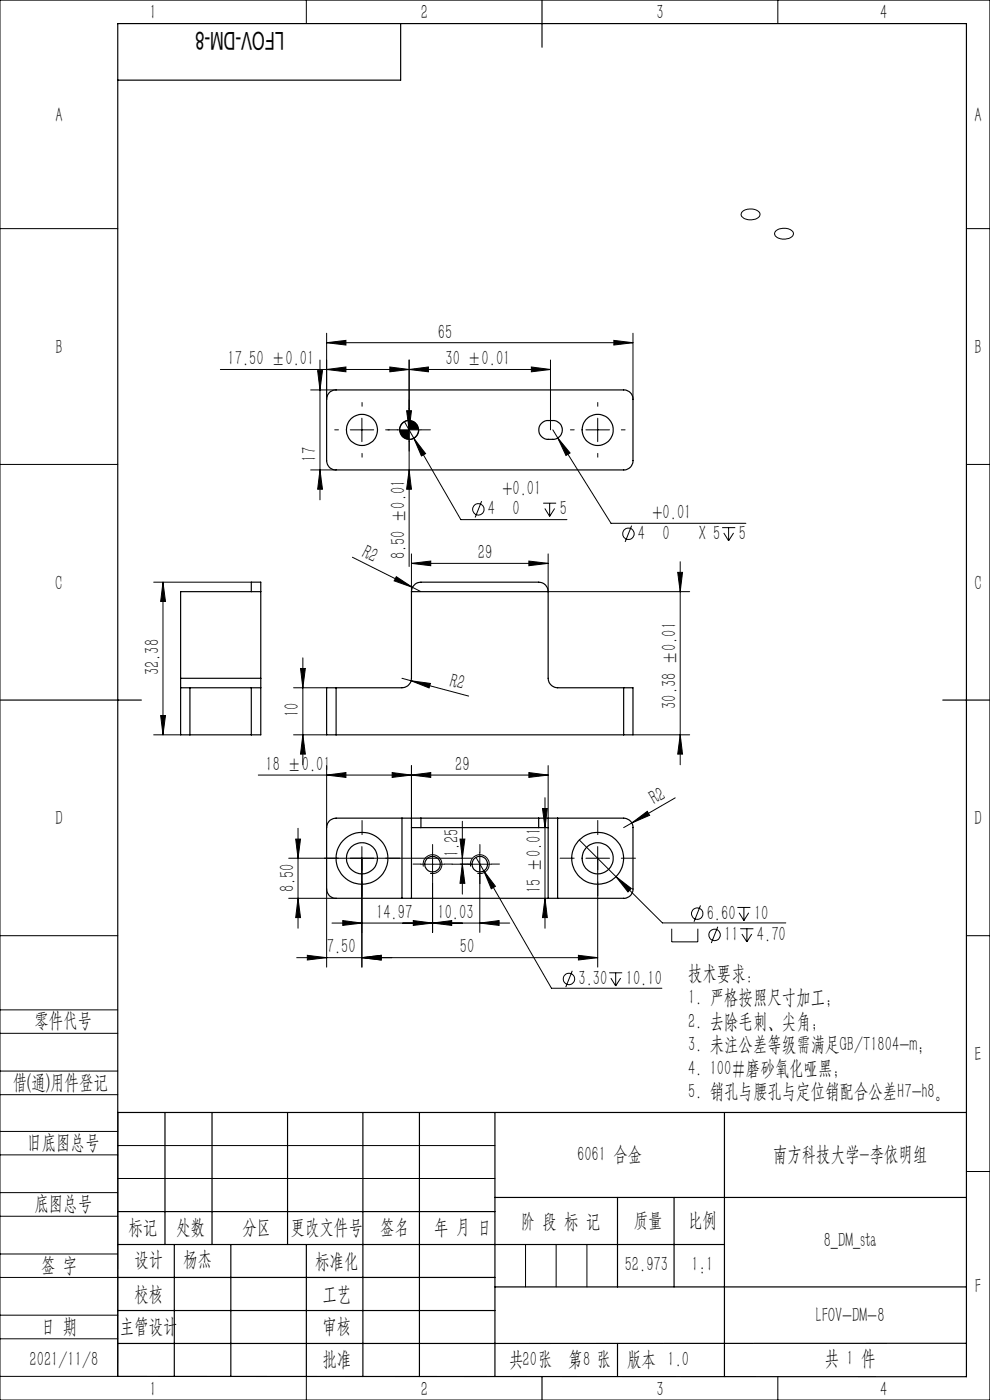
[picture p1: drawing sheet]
<svg xmlns="http://www.w3.org/2000/svg" width="210mm" height="297mm" viewBox="0 0 210 297" stroke-linecap="round" stroke-linejoin="round" font-family="sans-serif">
<g fill="none" stroke="#000" stroke-width=".21">
<path d="M0 0h210v297h-210zM65 0v5M165 0v5M0 48.5h25M157.6 44.8a2.64 2.64 0 0 1 3.6 .5 1.43 1.43 0 0 1-1.7 1.3 1.9 1.9 0 0 1-2.3-1.1zM164.7 48.9a2.64 2.64 0 0 1 3.6 .5 1.43 1.43 0 0 1-1.8 1.3 1.9 1.9 0 0 1-2.2-1.1zM205 48.5h5M67.4 78.6h1l-.5 4.1zM67.9 76.4v29.6M69.3 72.7l4.1-.5v1zM69.3 70.7v14M69.3 72.7h65"/>
<path d="M69.3 78.4l4.1-.5v1zM82.7 77.9l4.1 .5-4.1 .5zM86.8 78.4l4.1-.5v1zM86.8 76.4v43.8M112.7 77.9l4.1 .5-4.1 .5zM116.8 78.4h-70.1M116.8 76.4v14.8M130.2 72.2l4.1 .5-4.1 .5zM134.3 70.7v14M0 98.5h25M65.9 82.7h5.4M65.9 99.7h5.4"/>
<path d="M67.9 99.7l.5 4.1h-1zM74.3 91.2h5M76.8 88.7v5M84.3 91.2h5M85.8 89.5l2 3.5M86.3 87.1h1l-.5 4.1zM86.8 99.7l.5 4.1h-1zM86.8 89.2a1.98 1.98 0 0 0-2.1 2M87.8 93l2.5 3.2-.9 .5zM87.8 93l10 17.2h22.5M88.8 91.2a2.04 2.04 0 0 1-2 2M117.3 91.2l1 1.7"/>
<path d="M118.3 92.9l2.6 3.2-.8 .5zM118.3 92.9l11.3 18.1h28.6M124.3 91.2h5M126.8 88.7v5M205 98.5h5M74.8 118.2l12.7 6.4M87.3 119.5l4.1-.5v1zM87.3 117.5v8M87.3 119.5h29M102.2 106.3l-1.4 3.5M112.2 119l4.1 .5-4.1 .5zM115.2 106.7h2.8"/>
<path d="M115.6 107.9l1 1.6M116.3 117.5v8h30M116.6 106.7v2.8M117.7 107.9l-1.1 1.6M134 111.5l-1.4 3.5M144.3 119.2v43M153.2 111.9h2.8M153.5 113.1l1.1 1.6M154.6 111.9v2.8M155.6 113.1l-1 1.6M32.6 123.5h20.7M34.6 123.5l.5 4.1h-1z"/>
<path d="M34.6 123.5v32.4M64.2 139.6v22.6M84.1 122.3l3.4 2.3-3.9-1.4zM87.5 124.6l1.8 .9M143.8 121.4h1l-.5 4.1zM32.6 155.9h5.7M34.1 151.8h1l-.5 4.1zM62.3 155.9h7M62.3 145.9h7M63.7 141.8h1.1l-.6 4.1zM64.2 155.9l.6 4.1h-1.1zM85.3 143.9l1.9 .5"/>
<path d="M87.2 144.4l4.1 .6-.3 .9zM87.2 144.4l12.2 3.3M134.3 155.9h12M144.3 155.9l.5 4.1h-1zM62.7 178h1l-.5 4.1zM63.2 175.7v21.2M69.3 164.4l4.1-.5v1zM69.3 162.4v13.2M76.8 179.6v25.6M83.2 163.9l4.1 .5-4.1 .5zM87.3 164.4l4.1-.5v1zM87.3 162.4v11.2"/>
<path d="M97.6 178h1l-.5 4.1zM98.1 174.2v15.5M112.2 163.9l4.1 .5-4.1 .5zM115.1 171.5h1l-.5 4.1zM115.6 169.2v27.7M116.3 162.4v11.2M116.3 164.4h-61.5M122.9 178.2l17.6 17.6h26.2M126.8 179.6v25.6M134 174.6l3.3-2.5 .5 .9zM134 174.6l-1.7 1M143.2 169.3l-9.2 5.3"/>
<path d="M0 198.5h25M61.2 182.1h38.9M61.2 190.6h10.1M63.2 190.6l.5 4.1h-1zM69.3 188.6v16.6M70.4 195.8h37.7M72.7 195.3l4.1 .5-4.1 .5zM87.7 195.3l4.1 .5-4.1 .5zM89.3 183.3h5M89.8 183.8a2 2 0 0 1 1.8-2.5 2 2 0 0 1 2.2 2.2 2 2 0 0 1-2.6 1.8M91.8 195.8l4-.5v1zM91.8 187.5v10.3"/>
<path d="M91.8 180.8v5M95.9 183.3h8.4M98.1 183.3l.5 4.1h-1zM99.8 183.8a2 2 0 0 1 1.8-2.5 2 2 0 0 1 2.2 2.2 2 2 0 0 1-2.6 1.8M101 181.9l1.6 2.8M101.8 195.8l4.1-.5v1zM101.8 180.8v17M102.6 184.7l2.5 3.3-.9 .6zM102.6 184.7l14.4 25h23.4M115.6 190.6l.5 4.1h-1zM124.3 182.1h5M130.7 186l3.2 2.5-.7 .7z"/>
<path d="M142.5 197v2.8h5.5v-2.8M148.6 192.1l-1.4 3.4M152.3 196.6l-1.4 3.5M156.4 192.5h2.8M156.8 193.6l1 1.7M157 197h2.8M157.4 198.2l1 1.6M157.8 192.5v2.8M158.4 197v2.8M158.8 193.6l-1 1.7M159.5 198.2l-1.1 1.6M205 198.5h5"/>
<path d="M0 214.2h25M0 219.2h25M62.9 203.2h63.9M65.2 202.7l4.1 .5-4.1 .5zM76.8 203.2l4.1-.5v1zM121.4 205.9l-1.4 3.5M122.7 202.7l4.1 .5-4.1 .5zM129.2 206.4h2.8M129.6 207.5l1 1.7M130.6 206.4v2.8M131.7 207.5l-1.1 1.7M0 232.2h25"/>
<path d="M0 227.2h25M25 236v56h-25M0 245h25M0 240h25M0 258h25M0 253h25M25 243h80M25 250h80M205 248.5h5M0 271h25M0 266h25M0 279h25"/>
<path d="M111.5 264v9M118 264v9M124.5 264v9M0 284h25M65 292.1v4.9M153.7 292h.1M165 292v5"/>
<circle cx="101.5" cy="108.1" r="1.22"/>
<circle cx="133.3" cy="113.2" r="1.22"/>
<circle cx="147.9" cy="193.8" r="1.21"/>
<circle cx="151.6" cy="198.3" r="1.21"/>
<circle cx="120.7" cy="207.7" r="1.22"/>
</g>
<g fill="none" stroke="#000" stroke-width=".21" stroke-dasharray="30.5 1.3 1.3 1.3">
<path d="M71.8 91.2h-.8M76.8 86.2v-.8M76.8 96.2v.8M81.8 91.2h.8M84.3 91.2h-2M86.8 88.7v-2M86.8 93.7v2M89.3 91.2h2M121.8 91.2h-.8M126.8 86.2v-.8M126.8 96.2v.8M131.8 91.2h.8"/>
<path d="M76.8 177.1v-3M126.8 177.1v-3M71.8 182.1h-3M76.8 187.1v3M81.8 182.1h3M89.3 183.3h-1.7M91.8 180.8v-1.6M91.8 185.8v1.7M94.3 183.3h1.6M99.3 183.3h-1.7M101.8 180.8v-1.6M101.8 185.8v1.7"/>
<path d="M104.3 183.3h1.6M121.8 182.1h-3M126.8 187.1v3M131.8 182.1h3"/>
</g>
<g fill="none" stroke="#000" stroke-width=".25">
<path d="M85 5v12h-60M115 0v10M69.9 83.3l1.1-.6h61.3a1.93 1.93 0 0 1 2 2v13a1.93 1.93 0 0 1-2 2h-61a1.93 1.93 0 0 1-2-2v-13l.2-.9zM114.7 90l1-.7 1.6-.1a1.99 1.99 0 0 1 2 2 1.99 1.99 0 0 1-2 2h-1a1.99 1.99 0 0 1-1.8-1.1 1.99 1.99 0 0 1 .2-2.1zM53.3 125.5v-2h2v2M55.3 125.5h-17v18.4M55.3 125.5v18.4M87.3 125.5v18.4a2.05 2.05 0 0 1-2 2h-14M87.3 125.5a2.05 2.05 0 0 1 2-2h25a1.99 1.99 0 0 1 2 2M87.3 125.5h29M116.3 125.5v18.4a2.05 2.05 0 0 0 2 2h14M0 148.5h30"/>
<path d="M38.3 145.9h2M38.3 145.9v10h2M38.3 143.9v2M38.3 143.9h17M40.3 145.9h13M40.3 155.9h13M40.3 145.9v10M53.3 145.9h2M53.3 145.9v10M55.3 145.9v10h-2M55.3 143.9v2M71.3 145.9h-2v10h2"/>
<path d="M71.3 155.9h61M71.3 145.9v10M132.3 145.9h2v10h-2M132.3 145.9v10M200 148.5h10M85.3 173.6h2M85.3 173.6h-14a1.99 1.99 0 0 0-2 2v13a1.93 1.93 0 0 0 2 2h14M85.3 173.6v17M87.3 175.6h2M87.3 173.6h2M87.3 173.6v17M89.3 173.6v2"/>
<path d="M89.3 175.6h25M89.3 173.6h25M114.3 175.6h2M114.3 173.6h2M114.3 173.6v2M116.3 173.6h2M116.3 173.6v17M118.3 173.6h14a1.99 1.99 0 0 1 2 2v13a1.93 1.93 0 0 1-2 2h-14M118.3 173.6v17M85.3 190.6h2M87.3 190.6h29M116.3 190.6h2"/>
<path d="M25 236h180M35 236v28M45 236v28M61 236v28M77 236v56M89 236v56M105 236v56M153.7 236v56M25 257h80M105 254h100M131 254v19M143 254v19"/>
<path d="M25 264h128.7M25 271h80M25 278h80M37 264v28M49 264v28M65 264.1v28M105 273h100M25 292l180 .1v-287.1h-180v287M115 292v5M131 285v7M205 285h-180"/>
<circle cx="76.8" cy="91.2" r="3.3"/>
<circle cx="86.8" cy="91.2" r="2.01"/>
<circle cx="126.8" cy="91.2" r="3.3"/>
<circle cx="76.8" cy="182.1" r="3.3"/>
<circle cx="76.8" cy="182.1" r="5.5"/>
<circle cx="91.7" cy="183.3" r="1.65"/>
<circle cx="101.8" cy="183.3" r="1.66"/>
<circle cx="126.8" cy="182.1" r="3.3"/>
<circle cx="126.8" cy="182.1" r="5.5"/>
</g>
<g fill="#000">
<path d="M84.1 122.3l3.4 2.3-3.9-1.4zM87.2 144.4l4.1 .6-.3 .9zM134 174.6l3.3-2.5 .5 .9z"/>
<path d="M69.3 72.7l4.1-.5v1zM130.2 72.2l4.1 .5-4.1 .5zM86.8 78.4l4.1-.5v1zM112.7 77.9l4.1 .5-4.1 .5zM65.2 202.7l4.1 .5-4.1 .5zM76.8 203.2l4.1-.5v1z"/>
<path d="M82.7 77.9l4.1 .5-4.1 .5zM69.3 78.4l4.1-.5v1zM101.8 195.8l4.1-.5v1zM87.7 195.3l4.1 .5-4.1 .5zM91.8 195.8l4-.5v1zM72.7 195.3l4.1 .5-4.1 .5z"/>
<path d="M67.4 78.6h1l-.5 4.1zM67.9 99.7l.5 4.1h-1zM86.3 87.1h1l-.5 4.1zM86.8 99.7l.5 4.1h-1zM62.7 178h1l-.5 4.1zM63.2 190.6l.5 4.1h-1zM115.1 171.5h1l-.5 4.1zM115.6 190.6l.5 4.1h-1zM34.6 123.5l.5 4.1h-1zM34.1 151.8h1l-.5 4.1z"/>
<path d="M84.7 91.2a2.04 2.04 0 0 0 2.1 2v-2zM86.8 89.2v2h2a2.04 2.04 0 0 0-2-2z"/>
<path d="M87.8 93l1.6 3.7 .9-.5zM118.3 92.9l1.8 3.7 .8-.5zM87.3 164.4l4.1-.5v1zM112.2 163.9l4.1 .5-4.1 .5zM130.7 186l2.5 3.2 .7-.7zM102.6 184.7l1.6 3.9 .9-.6z"/>
<path d="M87.3 119.5l4.1-.5v1zM112.2 119l4.1 .5-4.1 .5z"/>
<path d="M143.8 121.4h1l-.5 4.1zM144.3 155.9l.5 4.1h-1zM63.7 141.8h1.1l-.6 4.1zM64.2 155.9l.6 4.1h-1.1z"/>
<path d="M83.2 163.9l4.1 .5-4.1 .5zM69.3 164.4l4.1-.5v1z"/>
<path d="M98.1 183.3l.5 4.1h-1zM97.6 178h1l-.5 4.1z"/>
<path d="M76.8 203.2l4.1-.5v1zM122.7 202.7l4.1 .5-4.1 .5z"/>
</g>
<text font-size="5.2" x="60.2" y="6.9" transform="rotate(-180 60.2 6.9)">LFOV-DM-8</text>
<g font-size="4.4">
<text x="31.7" y="4.1">1</text>
<text x="89.2" y="4.1">2</text>
<text x="139.2" y="4.1">3</text>
<text x="186.7" y="4.1">4</text>
<text x="11.7" y="25.9">A</text>
<text x="206.7" y="25.9">A</text>
<text x="92.9" y="71.8">65</text>
<text x="11.7" y="75.1">B</text>
<text x="48.3" y="77.5">17.50 ±0.01</text>
<text x="94.5" y="77.5">30 ±0.01</text>
<text x="206.7" y="75.1">B</text>
<text x="67" y="97.9" transform="rotate(-90 67 97.9)">17</text>
<text x="106.6" y="105">+0.01</text>
<text x="103.5" y="109.3">4</text>
<text x="108.7" y="109.3">0</text>
<text x="118.7" y="109.3">5</text>
<text x="138.4" y="110.2">+0.01</text>
<text x="76.5" y="118.1" transform="rotate(27 76.5 118.1)">R2</text>
<text x="85.9" y="118.7" transform="rotate(-90 85.9 118.7)">8.50 ±0.01</text>
<text x="101.4" y="118.6">29</text>
<text x="135.3" y="114.5">4</text>
<text x="140.5" y="114.5">0</text>
<text x="148.2" y="114.5">X 5</text>
<text x="156.7" y="114.5">5</text>
<text x="11.7" y="125.1">C</text>
<text x="206.7" y="125.1">C</text>
<text x="33.7" y="143.3" transform="rotate(-90 33.7 143.3)">32.38</text>
<text x="95.2" y="145.7" transform="rotate(15 95.2 145.7)">R2</text>
<text x="63.4" y="152.2" transform="rotate(-90 63.4 152.2)">10</text>
<text x="143.4" y="150.4" transform="rotate(-90 143.4 150.4)">30.38 ±0.01</text>
<text x="56.3" y="163.5">18 ±0.01</text>
<text x="96.6" y="163.5">29</text>
<text x="138.8" y="170.8" transform="rotate(-30 138.8 170.8)">R2</text>
<text x="11.7" y="175.1">D</text>
<text x="206.7" y="175.1">D</text>
<text x="97.2" y="181.9" transform="rotate(-90 97.2 181.9)">1.25</text>
<text x="62.4" y="189.3" transform="rotate(-90 62.4 189.3)">8.50</text>
<text x="114.7" y="189.5" transform="rotate(-90 114.7 189.5)">15 ±0.01</text>
<text x="79.8" y="194.9">14.97</text>
<text x="92.8" y="194.9">10.03</text>
<text x="149.9" y="195.1">6.60</text>
<text x="159.9" y="195.1">10</text>
<text x="69.3" y="202.3">7.50</text>
<text x="97.6" y="202.3">50</text>
<text x="153.6" y="199.6">11</text>
<text x="160.6" y="199.6">4.70</text>
<text x="122.7" y="209">3.30</text>
<text x="132.7" y="209">10.10</text>
<text x="146" y="208">技术要求：</text>
<text x="146" y="213">1. 严格按照尺寸加工；</text>
<text x="7.3" y="217.9">零件代号</text>
<text x="146" y="218">2. 去除毛刺、尖角；</text>
<text x="146" y="223">3. 未注公差等级需满足GB/T1804-m;</text>
<text x="146" y="228">4. 100#磨砂氧化哑黑;</text>
<text x="206.7" y="225.1">E</text>
<text x="2.7" y="231">借(通)用件登记</text>
<text x="146" y="233">5. 销孔与腰孔与定位销配合公差H7-h8。</text>
<text x="5.8" y="243.7">旧底图总号</text>
<text x="122.4" y="246.2">6061 合金</text>
<text x="164" y="246.2">南方科技大学-李依明组</text>
<text x="7.3" y="256.8">底图总号</text>
<text x="27.2" y="261.9">标记</text>
<text x="37.4" y="261.9">处数</text>
<text x="51.5" y="261.9">分区</text>
<text x="61.7" y="261.9">更改文件号</text>
<text x="80.6" y="261.9">签名</text>
<text x="92.1" y="261.9">年 月 日</text>
<text x="110.5" y="260.4">阶 段 标 记</text>
<text x="134.4" y="260.4">质量</text>
<text x="145.9" y="260.4">比例</text>
<text x="8.7" y="269.8">签 字</text>
<text x="28.5" y="268.7">设计</text>
<text x="38.9" y="268.7">杨杰</text>
<text x="66.9" y="269">标准化</text>
<text x="132.5" y="269.7">52.973</text>
<text x="146.7" y="269.7">1:1</text>
<text x="174.7" y="264.6">8_DM_sta</text>
<text x="28.5" y="275.9">校核</text>
<text x="68.4" y="275.9">工艺</text>
<text x="206.8" y="274.4">F</text>
<text x="173" y="280.6">LFOV-DM-8</text>
<text x="8.7" y="282.9">日 期</text>
<text x="25.4" y="282.9">主管设计</text>
<text x="68.4" y="282.8">审核</text>
<text x="6.3" y="289.9">2021/11/8</text>
<text x="68.4" y="289.9">批准</text>
<text x="108" y="289.9">共 张</text>
<text x="110.8" y="289.9">20</text>
<text x="120.5" y="289.9">第 张</text>
<text x="123.7" y="289.9">8</text>
<text x="133" y="289.9">版本 1.0</text>
<text x="175" y="289.5">共 1 件</text>
<text x="31.7" y="296.2">1</text>
<text x="89.2" y="296.2">2</text>
<text x="139.2" y="296.2">3</text>
<text x="186.7" y="296.2">4</text>
</g>
</svg>
